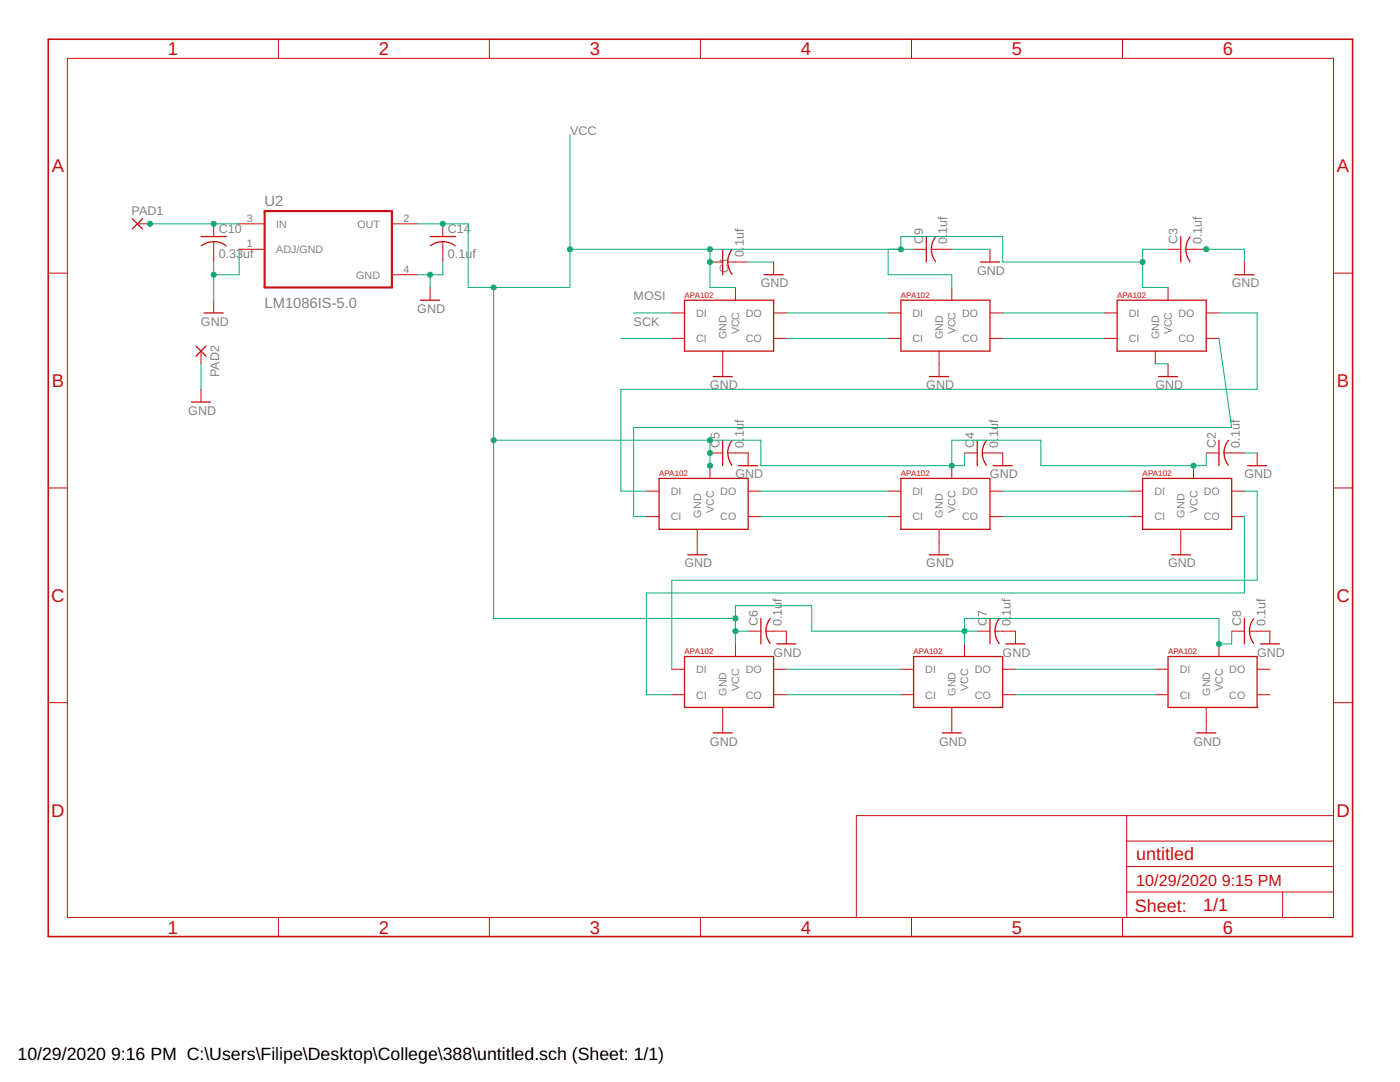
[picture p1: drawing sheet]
<svg xmlns="http://www.w3.org/2000/svg" width="279mm" height="216mm" viewBox="0 0 279 216" stroke-linecap="round" stroke-linejoin="round" font-family="sans-serif">
<g fill="none" stroke="#c90d0c" stroke-width=".25">
<path d="M26.4 43.6l2 2.1M28.4 43.6l-2 2.1M40.1 47.2h5.1M40.2 49a4 4 0 0 1 4.9 .1M83.9 59.9h3.8M85.8 47.2h5.1M85.9 49a4 4 0 0 1 4.9 .1M136.6 59.9h17.8v10.2h-17.8zM144.2 49.7v5.1M146.1 49.8a4 4 0 0 0 0 4.9M152.5 54.8h3.8M179.8 59.9h17.8v10.2h-17.8z"/>
<path d="M184.9 47.2v5.1M185.9 49.7l.3 1.6 .5 .9M186.7 47.2l-.5 1-.3 1.5M195.7 52.3h3.8M222.9 59.9h17.8v10.2h-17.8zM235.6 47.2v5.1M237.5 47.2a4 4 0 0 0 0 5M246.4 54.8h3.9M39.1 69l2 2.1M40.7 62.4h3.9M41.1 69l-2 2.1M142.3 75.1h3.8"/>
<path d="M185.5 75.1h3.8M231.2 75.1h3.8M38.2 80.2h3.8M131.5 95.5h17.8v10.1h-17.8zM144.2 87.8v5.1M146.1 87.9a4 4 0 0 0 0 4.9M147.4 92.9h3.8M179.8 95.5h17.8v10.1h-17.8zM195 87.8v5.1M196.9 87.9a4 4 0 0 0 0 4.9M198.2 92.9h3.8M228 95.5h17.8v10.1h-17.8z"/>
<path d="M243.3 87.8v5.1M245.1 87.9a4 4 0 0 0 0 4.9M249 92.9h3.8M137.2 110.7h3.9M185.5 110.7h3.8M233.7 110.7h3.9M136.6 131h17.8v10.2h-17.8zM151.8 123.4v5.1M152.9 125.9a3.9 3.9 0 0 0 .8 2.5M153.7 123.4l-.7 1.5-.2 1M155 128.5h3.8M182.3 131h17.8v10.2h-17.8z"/>
<path d="M197.6 123.4v5.1M199.4 123.4a4 4 0 0 0 0 5M200.7 128.5h3.9M233.1 131h17.8v10.2h-17.8zM248.3 123.4v5.1M250.2 123.4a4 4 0 0 0 0 5M251.5 128.5h3.8M142.3 146.2h3.8M188 146.2h3.9M238.8 146.2h3.8"/>
</g>
<g fill="none" stroke="#c90d0c" stroke-width=".2">
<path d="M13.4 11.6h252.7v171.5h-252.7zM55.6 7.8v3.8M97.7 7.8v3.8M139.8 7.8v3.8M181.9 7.8v3.8M224 7.8v3.8M9.6 54.5h3.8M27.4 44.7h2.6M42.7 44.7v2.5M42.7 48.2v4.1M42.7 59.9v2.5M47.7 44.7h5.1"/>
<path d="M47.7 49.7h5.1M78.2 44.7h5.1M78.2 54.8h5.1M85.8 57.4v2.5M88.4 44.7v2.5M88.4 48.2v4.1M141.7 52.3h2.5M145.2 52.3h4.1M146.8 57.4v2.5M154.4 52.3v2.5M182.3 49.7h2.6M185.9 49.7h4"/>
<path d="M189.9 57.4v2.5M197.6 49.7v2.6M233.1 57.4v2.5M233.1 49.7h2.5M236.7 49.7h4M248.3 52.3v2.5M266.1 54.5h3.8M40.1 70.1v2.5M40.1 77.7v2.5M134.1 62.4h2.5M134.1 67.5h2.5M144.2 70.1v5"/>
<path d="M154.4 62.4h2.5M154.4 67.5h2.5M177.2 62.4h2.6M177.2 67.5h2.6M187.4 70.1v5M197.6 62.4h2.5M197.6 67.5h2.5M220.4 62.4h2.5M220.4 67.5h2.5M230.6 70.1v2.5M233.1 72.6v2.5M240.7 62.4h2.6"/>
<path d="M240.7 67.5h2.6M9.6 97.4h3.8M129 98h2.5M141.7 92.9v2.6M141.7 90.4h2.5M145.2 90.4h4.1v2.5M149.3 98h2.5M177.2 98h2.6M189.9 92.9v2.6M192.5 90.4h2.5M196 90.4h4.1v2.5M197.6 98h2.5"/>
<path d="M225.5 98h2.5M238.2 92.9v2.6M240.7 90.4h2.6M244.3 90.4h4M245.8 98h2.5M250.9 90.4v2.5M266.1 97.4h3.8M129 103.1h2.5M139.1 105.6v5.1M149.3 103.1h2.5M177.2 103.1h2.6M187.4 105.6v5.1"/>
<path d="M197.6 103.1h2.5M225.5 103.1h2.5M235.6 105.6v5.1M245.8 103.1h2.5M134.1 133.5h2.5M134.1 138.6h2.5M146.8 128.5v2.5M149.3 125.9h2.5M152.9 125.9h4v2.6M154.4 133.5h2.5M154.4 138.6h2.5M179.8 133.5h2.5"/>
<path d="M179.8 138.6h2.5M192.5 128.5v2.5M195 125.9h2.6M198.6 125.9h4v2.6M200.1 133.5h2.5M200.1 138.6h2.5M230.6 133.5h2.5M230.6 138.6h2.5M243.3 128.5v2.5M245.8 125.9h2.5M249.4 125.9h4v2.6M250.9 133.5h2.5"/>
<path d="M250.9 138.6h2.5M9.6 140.2h3.8M144.2 141.2v5M189.9 141.2v5M240.7 141.2v5M266.1 140.2h3.8M224.9 178h41.2M224.9 162.8v20.3M224.9 172.9h41.2M224.9 167.8h41.2M256 178v5.1M266.1 162.8h-95.2v20.3"/>
<path d="M55.6 183.1v3.8M97.7 183.1v3.8M139.8 183.1v3.8M181.9 183.1v3.8M224 183.1v3.8"/>
</g>
<path d="M52.8 42.1h25.4v15.3h-25.4z" fill="none" stroke="#c90d0c" stroke-width=".42"/>
<path d="M9.6 7.8h260.3v179.1h-260.3z" fill="none" stroke="#c90d0c" stroke-width=".32"/>
<g fill="none" stroke="#0dab76" stroke-width=".2">
<path d="M113.7 26.9v30.5h-20.3v-12.7h-10.1M30 44.7h17.7M42.7 52.3v7.6M47.7 49.7v5.1h-5M85.8 54.8v2.6M88.4 52.3v2.5h-5.1M98.5 57.4v66h48.3M113.7 49.7h68.6M141.7 49.7v7.7h5.1M149.3 52.3h5.1M177.2 49.7v5.1h12.7v2.6M179.8 49.7v-2.5h20.3v5.1h27.9"/>
<path d="M189.9 49.7h7.7M233.1 49.7h-5.1v7.7h5.1M240.7 49.7h7.6v2.6M40.1 72.6v5.1M123.9 67.5h10.2M126.4 62.4h7.7M156.9 62.4h20.3M156.9 67.5h20.3M200.1 62.4h20.3M200.1 67.5h20.3M230.6 72.6h2.5M243.3 62.4h7.6v15.3h-127v20.3h5.1"/>
<path d="M243.3 67.5l2.5 17.8h-119.4v17.8h2.6M98.5 87.8h53.3v5.1h40.7v-2.5M141.7 87.8v5.1M151.8 98h25.4M200.1 98h25.4M240.7 90.4v2.5h-33v-5.1h-17.8v5.1M248.3 90.4h2.6M248.3 98h2.6v17.8h-116.8v17.7M151.8 103.1h25.4M200.1 103.1h25.4M248.3 103.1v15.2h-119.3v20.3h5.1M146.8 125.9h2.5"/>
<path d="M156.9 133.5h22.9M156.9 138.6h22.9M195 125.9h-33v-5h-15.2v7.6M202.6 133.5h28M202.6 138.6h28M245.8 125.9v2.6h-2.5v-5.1h-50.8v5.1"/>
</g>
<g fill="#0dab76" stroke="#0dab76" stroke-width=".2">
<circle cx="240.7" cy="49.7" r=".51"/>
<circle cx="42.7" cy="54.8" r=".51"/>
<circle cx="85.8" cy="54.8" r=".51"/>
<circle cx="30" cy="44.7" r=".51"/>
<circle cx="42.7" cy="44.7" r=".51"/>
<circle cx="228" cy="52.3" r=".51"/>
<circle cx="179.8" cy="49.7" r=".51"/>
<circle cx="238.2" cy="92.9" r=".51"/>
<circle cx="189.9" cy="92.9" r=".51"/>
<circle cx="141.7" cy="92.9" r=".51"/>
<circle cx="243.3" cy="128.5" r=".51"/>
<circle cx="192.5" cy="125.9" r=".51"/>
<circle cx="146.8" cy="125.9" r=".51"/>
<circle cx="146.8" cy="123.4" r=".51"/>
<circle cx="98.5" cy="57.4" r=".51"/>
<circle cx="141.7" cy="87.8" r=".51"/>
<circle cx="141.7" cy="49.7" r=".51"/>
<circle cx="113.7" cy="49.7" r=".51"/>
<circle cx="141.7" cy="52.3" r=".51"/>
<circle cx="141.7" cy="90.4" r=".51"/>
<circle cx="88.4" cy="44.7" r=".51"/>
<circle cx="98.5" cy="87.8" r=".51"/>
</g>
<g font-size="3.7" fill="#c90d0c">
<text x="33.5" y="11">1</text>
<text x="75.6" y="11">2</text>
<text x="117.7" y="11">3</text>
<text x="159.8" y="11">4</text>
<text x="201.9" y="11">5</text>
<text x="244.1" y="11">6</text>
<text x="10.3" y="34.4">A</text>
<text x="266.8" y="34.4">A</text>
<text x="10.3" y="77.2">B</text>
<text x="266.8" y="77.2">B</text>
<text x="10.2" y="120.1">C</text>
<text x="266.7" y="120.1">C</text>
<text x="10.2" y="162.9">D</text>
<text x="266.7" y="162.9">D</text>
<text x="33.5" y="186.3">1</text>
<text x="75.6" y="186.3">2</text>
<text x="117.7" y="186.3">3</text>
<text x="159.8" y="186.3">4</text>
<text x="201.9" y="186.3">5</text>
<text x="244.1" y="186.3">6</text>
</g>
<g font-size="3.6" fill="#c90d0c">
<text x="226.8" y="171.6">untitled</text>
<text x="226.5" y="181.9">Sheet:</text>
<text x="240.1" y="181.8">1/1</text>
</g>
<g font-size="3.5">
<text x="3.5" y="211.4">10/29/2020</text>
<text x="22.2" y="211.4">9:16 PM C:\Users\Filipe\Desktop\College\388\untitled.sch (Sheet: 1/1)</text>
</g>
<g font-size="3.2" fill="#c90d0c">
<text x="226.8" y="176.7">10/29/2020</text>
<text x="243.8" y="176.7">9:15 PM</text>
</g>
<g font-size="2.9" fill="#808080">
<text x="52.8" y="41.1">U2</text>
<text x="52.8" y="61.4">LM1086IS-5.0</text>
</g>
<g font-size="2.5" fill="#808080">
<text x="113.8" y="26.9">VCC</text>
<text x="26.3" y="42.8">PAD1</text>
<text x="43.7" y="46.6">C10</text>
<text x="89.4" y="46.6">C14</text>
<text x="184.2" y="46.9" transform="rotate(-90 184.2 46.9)">9</text>
<text x="189.1" y="46.6" transform="rotate(-90 189.1 46.6)">1uf</text>
<text x="43.7" y="51.4">0.33uf</text>
<text x="89.4" y="51.4">0.1uf</text>
<text x="148.4" y="51.3" transform="rotate(-90 148.4 51.3)">0.</text>
<text x="148.4" y="49.2" transform="rotate(-90 148.4 49.2)">1uf</text>
<text x="184.2" y="48.7" transform="rotate(-90 184.2 48.7)">C</text>
<text x="189.1" y="48.7" transform="rotate(-90 189.1 48.7)">0.</text>
<text x="235" y="48.7" transform="rotate(-90 235 48.7)">C3</text>
<text x="239.8" y="48.7" transform="rotate(-90 239.8 48.7)">0.1uf</text>
<text x="126.5" y="59.9">MOSI</text>
<text x="145.4" y="54.5" transform="rotate(-90 145.4 54.5)">C1</text>
<text x="151.8" y="57.4">GND</text>
<text x="195" y="54.8">GND</text>
<text x="245.8" y="57.4">GND</text>
<text x="40.1" y="65">GND</text>
<text x="83.3" y="62.4">GND</text>
<text x="126.5" y="65">SCK</text>
<text x="43.7" y="75.3" transform="rotate(-90 43.7 75.3)">PAD2</text>
<text x="141.7" y="77.7">GND</text>
<text x="184.9" y="77.7">GND</text>
<text x="230.6" y="77.7">GND</text>
<text x="37.6" y="82.8">GND</text>
<text x="143.6" y="89.4" transform="rotate(-90 143.6 89.4)">C</text>
<text x="143.6" y="87.6" transform="rotate(-90 143.6 87.6)">5</text>
<text x="148.4" y="89.4" transform="rotate(-90 148.4 89.4)">0.</text>
<text x="148.4" y="87.3" transform="rotate(-90 148.4 87.3)">1uf</text>
<text x="194.4" y="89.4" transform="rotate(-90 194.4 89.4)">C</text>
<text x="194.4" y="87.6" transform="rotate(-90 194.4 87.6)">4</text>
<text x="199.2" y="89.4" transform="rotate(-90 199.2 89.4)">0.</text>
<text x="199.2" y="87.3" transform="rotate(-90 199.2 87.3)">1uf</text>
<text x="242.6" y="89.4" transform="rotate(-90 242.6 89.4)">C2</text>
<text x="247.5" y="89.4" transform="rotate(-90 247.5 89.4)">0.1uf</text>
<text x="146.8" y="95.5">GND</text>
<text x="197.6" y="95.5">GND</text>
<text x="248.4" y="95.5">GND</text>
<text x="136.6" y="113.2">GND</text>
<text x="184.9" y="113.2">GND</text>
<text x="233.1" y="113.2">GND</text>
<text x="151.2" y="124.9" transform="rotate(-90 151.2 124.9)">C6</text>
<text x="156" y="124.9" transform="rotate(-90 156 124.9)">0.1uf</text>
<text x="196.9" y="124.9" transform="rotate(-90 196.9 124.9)">C</text>
<text x="196.9" y="123.1" transform="rotate(-90 196.9 123.1)">7</text>
<text x="201.8" y="124.9" transform="rotate(-90 201.8 124.9)">0.</text>
<text x="201.8" y="122.8" transform="rotate(-90 201.8 122.8)">1uf</text>
<text x="247.7" y="124.9" transform="rotate(-90 247.7 124.9)">C8</text>
<text x="252.5" y="124.9" transform="rotate(-90 252.5 124.9)">0.1uf</text>
<text x="154.4" y="131">GND</text>
<text x="200.1" y="131">GND</text>
<text x="250.9" y="131">GND</text>
<text x="141.7" y="148.8">GND</text>
<text x="187.4" y="148.8">GND</text>
<text x="238.2" y="148.8">GND</text>
</g>
<g font-size="2.1" fill="#808080">
<text x="49.3" y="44.3">3</text>
<text x="55.1" y="45.4">IN</text>
<text x="71.3" y="45.4">OUT</text>
<text x="80.5" y="44.3">2</text>
<text x="49.3" y="49.4">1</text>
<text x="55.1" y="50.5">ADJ/GND</text>
<text x="71.1" y="55.6">GND</text>
<text x="80.5" y="54.5">4</text>
<text x="138.9" y="63.2">DI</text>
<text x="148.8" y="63.2">DO</text>
<text x="182.1" y="63.2">DI</text>
<text x="192" y="63.2">DO</text>
<text x="225.3" y="63.2">DI</text>
<text x="235.2" y="63.2">DO</text>
<text x="138.9" y="68.3">CI</text>
<text x="145" y="67.7" transform="rotate(-90 145 67.7)">GND</text>
<text x="147.5" y="66.7" transform="rotate(-90 147.5 66.7)">VCC</text>
<text x="148.8" y="68.3">CO</text>
<text x="182.1" y="68.3">CI</text>
<text x="188.2" y="67.7" transform="rotate(-90 188.2 67.7)">GND</text>
<text x="190.7" y="66.7" transform="rotate(-90 190.7 66.7)">VCC</text>
<text x="192" y="68.3">CO</text>
<text x="225.3" y="68.3">CI</text>
<text x="231.3" y="67.7" transform="rotate(-90 231.3 67.7)">GND</text>
<text x="233.9" y="66.7" transform="rotate(-90 233.9 66.7)">VCC</text>
<text x="235.2" y="68.3">CO</text>
<text x="133.9" y="98.8">DI</text>
<text x="143.8" y="98.8">DO</text>
<text x="182.1" y="98.8">DI</text>
<text x="192" y="98.8">DO</text>
<text x="230.4" y="98.8">DI</text>
<text x="240.3" y="98.8">DO</text>
<text x="133.9" y="103.8">CI</text>
<text x="139.9" y="103.3" transform="rotate(-90 139.9 103.3)">GND</text>
<text x="142.5" y="102.3" transform="rotate(-90 142.5 102.3)">VCC</text>
<text x="143.8" y="103.8">CO</text>
<text x="182.1" y="103.8">CI</text>
<text x="188.2" y="103.3" transform="rotate(-90 188.2 103.3)">GND</text>
<text x="190.7" y="102.3" transform="rotate(-90 190.7 102.3)">VCC</text>
<text x="192" y="103.8">CO</text>
<text x="230.4" y="103.8">CI</text>
<text x="236.4" y="103.3" transform="rotate(-90 236.4 103.3)">GND</text>
<text x="239" y="102.3" transform="rotate(-90 239 102.3)">VCC</text>
<text x="240.3" y="103.8">CO</text>
<text x="138.9" y="134.3">DI</text>
<text x="147.5" y="137.9" transform="rotate(-90 147.5 137.9)">VCC</text>
<text x="148.8" y="134.3">DO</text>
<text x="184.7" y="134.3">DI</text>
<text x="193.2" y="137.9" transform="rotate(-90 193.2 137.9)">VCC</text>
<text x="194.5" y="134.3">DO</text>
<text x="235.5" y="134.3">DI</text>
<text x="244" y="137.9" transform="rotate(-90 244 137.9)">VCC</text>
<text x="245.3" y="134.3">DO</text>
<text x="138.9" y="139.4">CI</text>
<text x="145" y="138.8" transform="rotate(-90 145 138.8)">GND</text>
<text x="148.8" y="139.4">CO</text>
<text x="184.7" y="139.4">CI</text>
<text x="190.7" y="138.8" transform="rotate(-90 190.7 138.8)">GND</text>
<text x="194.5" y="139.4">CO</text>
<text x="235.5" y="139.4">CI</text>
<text x="241.5" y="138.8" transform="rotate(-90 241.5 138.8)">GND</text>
<text x="245.3" y="139.4">CO</text>
</g>
<g font-size="1.6" fill="#c90d0c">
<text x="136.6" y="59.4">APA102</text>
<text x="179.8" y="59.4">APA102</text>
<text x="223" y="59.4">APA102</text>
<text x="131.5" y="94.9">APA102</text>
<text x="179.8" y="94.9">APA102</text>
<text x="228" y="94.9">APA102</text>
<text x="136.6" y="130.5">APA102</text>
<text x="182.3" y="130.5">APA102</text>
<text x="233.1" y="130.5">APA102</text>
</g>
</svg>
